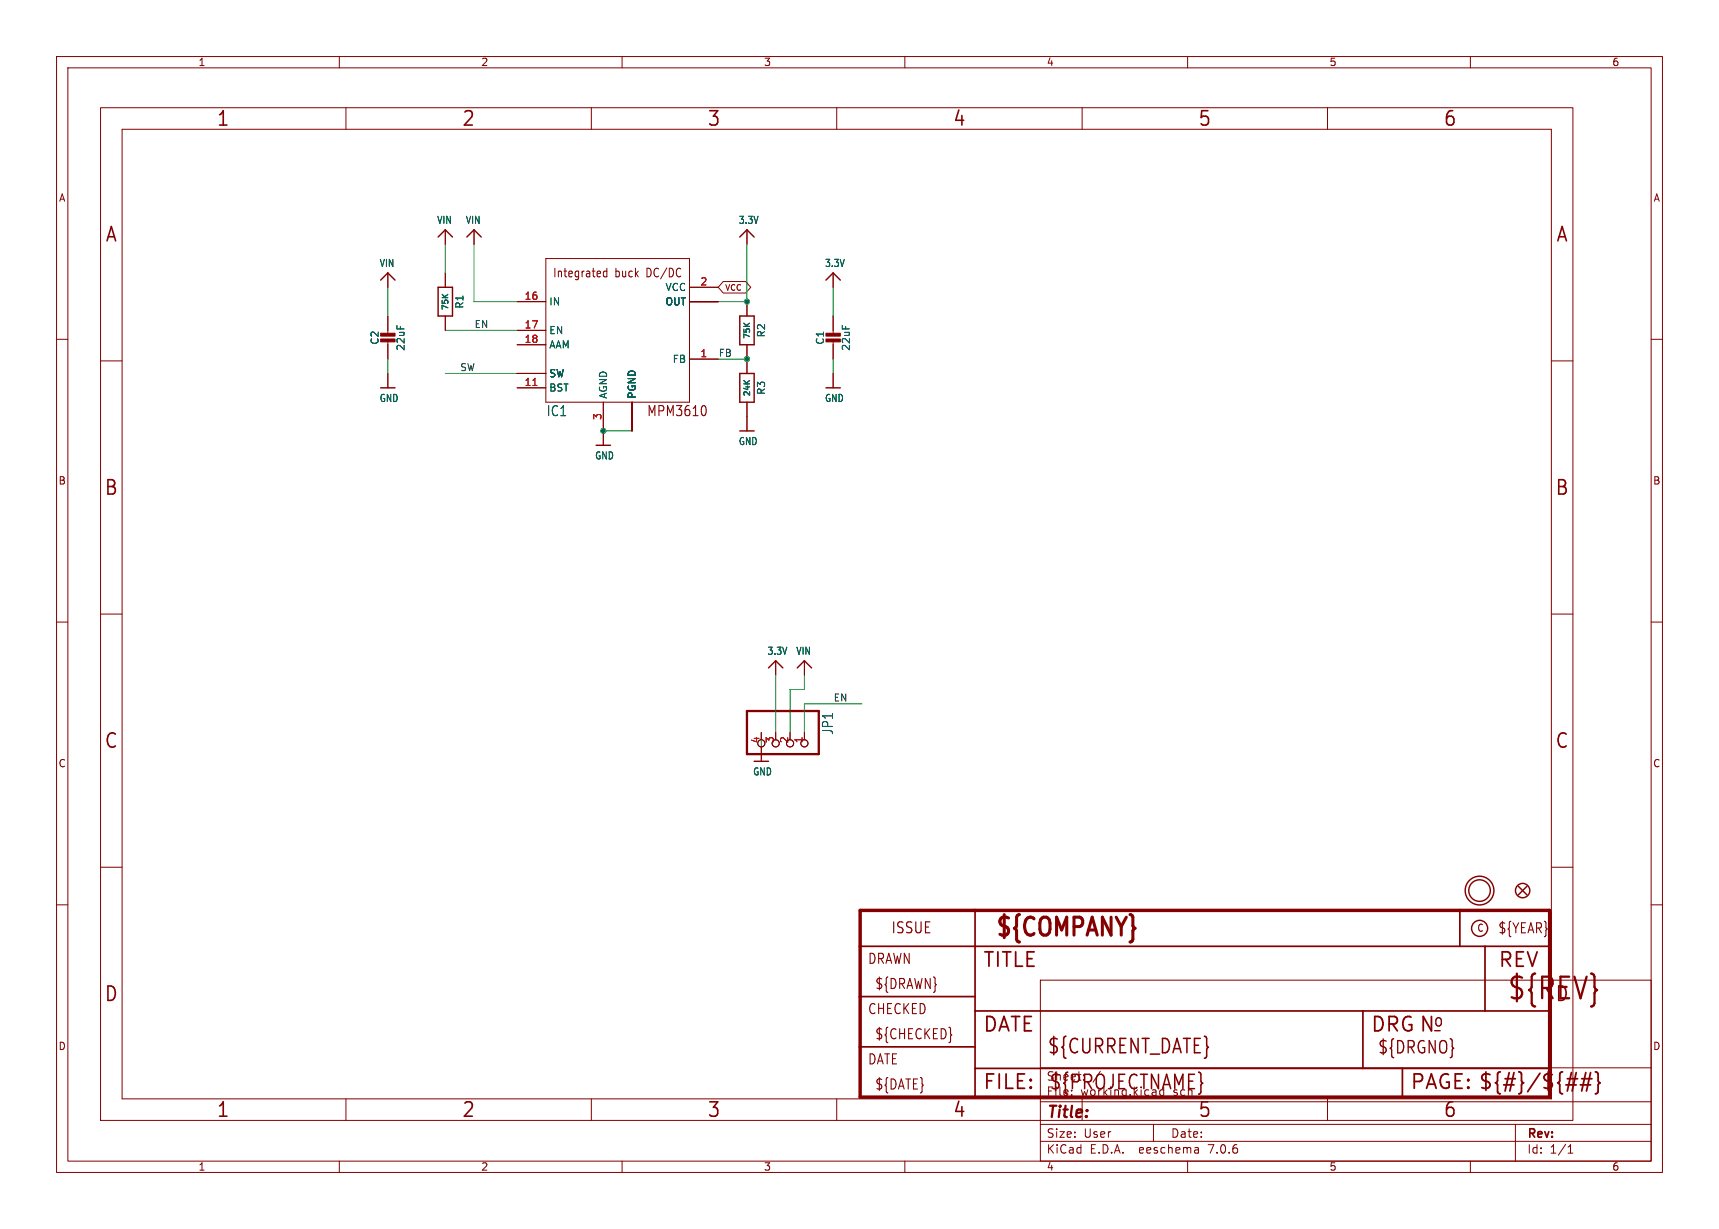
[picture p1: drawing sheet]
(kicad_sch (version 20230121) (generator eeschema)

 (paper "User" 303.962 217.322)

 (lib_symbols
  (symbol "working-eagle-import:3.3V" (power) (in_bom yes) (on_board yes)
   (property "Reference" "" (at 0 0 0) (effects (font (size 1.27 1.27)) hide))
   (property "Value" "3.3V" (at -1.524 1.016 0) (effects (font (size 1.27 1.0795)) (justify left bottom)))
   (property "Footprint" "" (at 0 0 0) (effects (font (size 1.27 1.27)) hide))
   (property "Datasheet" "" (at 0 0 0) (effects (font (size 1.27 1.27)) hide))
   (property "ki_locked" "" (at 0 0 0) (effects (font (size 1.27 1.27))))
   (symbol "3.3V_1_0"
    (polyline (pts (xy -1.27 -1.27) (xy 0 0)) (stroke (width 0.254) (type solid)) (fill (type none)))
    (polyline (pts (xy 0 0) (xy 1.27 -1.27)) (stroke (width 0.254) (type solid)) (fill (type none)))
    (pin power_in line (at 0 -2.54 90) (length 2.54) (name "3.3V" (effects (font (size 0 0)))) (number "1" (effects (font (size 0 0)))))))
  (symbol "working-eagle-import:CAP_CERAMIC0805-NOOUTLINE" (in_bom yes) (on_board yes)
   (property "Reference" "C" (at -2.29 1.25 90) (effects (font (size 1.27 1.27))))
   (property "Value" "" (at 2.3 1.25 90) (effects (font (size 1.27 1.27))))
   (property "Footprint" "working:0805-NO" (at 0 0 0) (effects (font (size 1.27 1.27)) hide))
   (property "Datasheet" "" (at 0 0 0) (effects (font (size 1.27 1.27)) hide))
   (property "ki_locked" "" (at 0 0 0) (effects (font (size 1.27 1.27))))
   (symbol "CAP_CERAMIC0805-NOOUTLINE_1_0"
    (rectangle (start -1.27 0.508) (end 1.27 1.016) (stroke (width 0) (type default)) (fill (type outline)))
    (rectangle (start -1.27 1.524) (end 1.27 2.032) (stroke (width 0) (type default)) (fill (type outline)))
    (polyline (pts (xy 0 0.762) (xy 0 0)) (stroke (width 0.1524) (type solid)) (fill (type none)))
    (polyline (pts (xy 0 2.54) (xy 0 1.778)) (stroke (width 0.1524) (type solid)) (fill (type none)))
    (pin passive line (at 0 5.08 270) (length 2.54) (name "1" (effects (font (size 0 0)))) (number "1" (effects (font (size 0 0)))))
    (pin passive line (at 0 -2.54 90) (length 2.54) (name "2" (effects (font (size 0 0)))) (number "2" (effects (font (size 0 0)))))))
  (symbol "working-eagle-import:FIDUCIAL_1MM" (in_bom yes) (on_board yes)
   (property "Reference" "FID" (at 0 0 0) (effects (font (size 1.27 1.27)) hide))
   (property "Value" "" (at 0 0 0) (effects (font (size 1.27 1.27)) hide))
   (property "Footprint" "working:FIDUCIAL_1MM" (at 0 0 0) (effects (font (size 1.27 1.27)) hide))
   (property "Datasheet" "" (at 0 0 0) (effects (font (size 1.27 1.27)) hide))
   (property "ki_locked" "" (at 0 0 0) (effects (font (size 1.27 1.27))))
   (symbol "FIDUCIAL_1MM_1_0"
    (polyline (pts (xy -0.762 0.762) (xy 0.762 -0.762)) (stroke (width 0.254) (type solid)) (fill (type none)))
    (polyline (pts (xy 0.762 0.762) (xy -0.762 -0.762)) (stroke (width 0.254) (type solid)) (fill (type none)))
    (circle (center 0 0) (radius 1.27) (stroke (width 0.254) (type solid)) (fill (type none)))))
  (symbol "working-eagle-import:FRAME_A4" (in_bom yes) (on_board yes)
   (property "Reference" "#FRAME" (at 0 0 0) (effects (font (size 1.27 1.27)) hide))
   (property "Value" "" (at 0 0 0) (effects (font (size 1.27 1.27)) hide))
   (property "Footprint" "" (at 0 0 0) (effects (font (size 1.27 1.27)) hide))
   (property "Datasheet" "" (at 0 0 0) (effects (font (size 1.27 1.27)) hide))
   (property "ki_locked" "" (at 0 0 0) (effects (font (size 1.27 1.27))))
   (symbol "FRAME_A4_1_0"
    (polyline (pts (xy 0 44.7675) (xy 3.81 44.7675)) (stroke (width 0) (type default)) (fill (type none)))
    (polyline (pts (xy 0 89.535) (xy 3.81 89.535)) (stroke (width 0) (type default)) (fill (type none)))
    (polyline (pts (xy 0 134.3025) (xy 3.81 134.3025)) (stroke (width 0) (type default)) (fill (type none)))
    (polyline (pts (xy 3.81 3.81) (xy 3.81 175.26)) (stroke (width 0) (type default)) (fill (type none)))
    (polyline (pts (xy 43.3917 0) (xy 43.3917 3.81)) (stroke (width 0) (type default)) (fill (type none)))
    (polyline (pts (xy 43.3917 175.26) (xy 43.3917 179.07)) (stroke (width 0) (type default)) (fill (type none)))
    (polyline (pts (xy 86.7833 0) (xy 86.7833 3.81)) (stroke (width 0) (type default)) (fill (type none)))
    (polyline (pts (xy 86.7833 175.26) (xy 86.7833 179.07)) (stroke (width 0) (type default)) (fill (type none)))
    (polyline (pts (xy 130.175 0) (xy 130.175 3.81)) (stroke (width 0) (type default)) (fill (type none)))
    (polyline (pts (xy 130.175 175.26) (xy 130.175 179.07)) (stroke (width 0) (type default)) (fill (type none)))
    (polyline (pts (xy 173.5667 0) (xy 173.5667 3.81)) (stroke (width 0) (type default)) (fill (type none)))
    (polyline (pts (xy 173.5667 175.26) (xy 173.5667 179.07)) (stroke (width 0) (type default)) (fill (type none)))
    (polyline (pts (xy 216.9583 0) (xy 216.9583 3.81)) (stroke (width 0) (type default)) (fill (type none)))
    (polyline (pts (xy 216.9583 175.26) (xy 216.9583 179.07)) (stroke (width 0) (type default)) (fill (type none)))
    (polyline (pts (xy 256.54 3.81) (xy 3.81 3.81)) (stroke (width 0) (type default)) (fill (type none)))
    (polyline (pts (xy 256.54 3.81) (xy 256.54 8.89)) (stroke (width 0.1016) (type solid)) (fill (type none)))
    (polyline (pts (xy 256.54 3.81) (xy 256.54 175.26)) (stroke (width 0) (type default)) (fill (type none)))
    (polyline (pts (xy 256.54 8.89) (xy 256.54 13.97)) (stroke (width 0.1016) (type solid)) (fill (type none)))
    (polyline (pts (xy 256.54 13.97) (xy 256.54 19.05)) (stroke (width 0.1016) (type solid)) (fill (type none)))
    (polyline (pts (xy 256.54 19.05) (xy 256.54 36.83)) (stroke (width 0.1016) (type solid)) (fill (type none)))
    (polyline (pts (xy 256.54 44.7675) (xy 260.35 44.7675)) (stroke (width 0) (type default)) (fill (type none)))
    (polyline (pts (xy 256.54 89.535) (xy 260.35 89.535)) (stroke (width 0) (type default)) (fill (type none)))
    (polyline (pts (xy 256.54 134.3025) (xy 260.35 134.3025)) (stroke (width 0) (type default)) (fill (type none)))
    (polyline (pts (xy 256.54 175.26) (xy 3.81 175.26)) (stroke (width 0) (type default)) (fill (type none)))
    (polyline (pts (xy 0 0) (xy 260.35 0) (xy 260.35 179.07) (xy 0 179.07) (xy 0 0)) (stroke (width 0) (type default)) (fill (type none)))
    (text "1" (at 21.6958 1.905 0) (effects (font (size 2.54 2.286))))
    (text "1" (at 21.6958 177.165 0) (effects (font (size 2.54 2.286))))
    (text "2" (at 65.0875 1.905 0) (effects (font (size 2.54 2.286))))
    (text "2" (at 65.0875 177.165 0) (effects (font (size 2.54 2.286))))
    (text "3" (at 108.4792 1.905 0) (effects (font (size 2.54 2.286))))
    (text "3" (at 108.4792 177.165 0) (effects (font (size 2.54 2.286))))
    (text "4" (at 151.8708 1.905 0) (effects (font (size 2.54 2.286))))
    (text "4" (at 151.8708 177.165 0) (effects (font (size 2.54 2.286))))
    (text "5" (at 195.2625 1.905 0) (effects (font (size 2.54 2.286))))
    (text "5" (at 195.2625 177.165 0) (effects (font (size 2.54 2.286))))
    (text "6" (at 238.6542 1.905 0) (effects (font (size 2.54 2.286))))
    (text "6" (at 238.6542 177.165 0) (effects (font (size 2.54 2.286))))
    (text "A" (at 1.905 156.6863 0) (effects (font (size 2.54 2.286))))
    (text "A" (at 258.445 156.6863 0) (effects (font (size 2.54 2.286))))
    (text "B" (at 1.905 111.9188 0) (effects (font (size 2.54 2.286))))
    (text "B" (at 258.445 111.9188 0) (effects (font (size 2.54 2.286))))
    (text "C" (at 1.905 67.1513 0) (effects (font (size 2.54 2.286))))
    (text "C" (at 258.445 67.1513 0) (effects (font (size 2.54 2.286))))
    (text "D" (at 1.905 22.3838 0) (effects (font (size 2.54 2.286))))
    (text "D" (at 258.445 22.3838 0) (effects (font (size 2.54 2.286)))))
   (symbol "FRAME_A4_2_0"
    (polyline (pts (xy -0.3048 1.5748) (xy 20.0152 1.5748)) (stroke (width 0.6096) (type solid)) (fill (type none)))
    (polyline (pts (xy -0.3048 10.4648) (xy -0.3048 1.5748)) (stroke (width 0.6096) (type solid)) (fill (type none)))
    (polyline (pts (xy -0.3048 10.4648) (xy 20.0152 10.4648)) (stroke (width 0.3048) (type solid)) (fill (type none)))
    (polyline (pts (xy -0.3048 19.3548) (xy -0.3048 10.4648)) (stroke (width 0.6096) (type solid)) (fill (type none)))
    (polyline (pts (xy -0.3048 19.3548) (xy 20.0152 19.3548)) (stroke (width 0.3048) (type solid)) (fill (type none)))
    (polyline (pts (xy -0.3048 28.2448) (xy -0.3048 19.3548)) (stroke (width 0.6096) (type solid)) (fill (type none)))
    (polyline (pts (xy -0.3048 28.2448) (xy 20.0152 28.2448)) (stroke (width 0.3048) (type solid)) (fill (type none)))
    (polyline (pts (xy -0.3048 34.5948) (xy -0.3048 28.2448)) (stroke (width 0.6096) (type solid)) (fill (type none)))
    (polyline (pts (xy 20.0152 1.5748) (xy 20.0152 6.6548)) (stroke (width 0.3048) (type solid)) (fill (type none)))
    (polyline (pts (xy 20.0152 1.5748) (xy 95.5802 1.5748)) (stroke (width 0.6096) (type solid)) (fill (type none)))
    (polyline (pts (xy 20.0152 6.6548) (xy 20.0152 10.4648)) (stroke (width 0.3048) (type solid)) (fill (type none)))
    (polyline (pts (xy 20.0152 6.6548) (xy 88.5952 6.6548)) (stroke (width 0.3048) (type solid)) (fill (type none)))
    (polyline (pts (xy 20.0152 10.4648) (xy 20.0152 16.8148)) (stroke (width 0.3048) (type solid)) (fill (type none)))
    (polyline (pts (xy 20.0152 16.8148) (xy 20.0152 19.3548)) (stroke (width 0.3048) (type solid)) (fill (type none)))
    (polyline (pts (xy 20.0152 19.3548) (xy 20.0152 28.2448)) (stroke (width 0.3048) (type solid)) (fill (type none)))
    (polyline (pts (xy 20.0152 28.2448) (xy 20.0152 34.5948)) (stroke (width 0.3048) (type solid)) (fill (type none)))
    (polyline (pts (xy 20.0152 28.2448) (xy 105.7402 28.2448)) (stroke (width 0.3048) (type solid)) (fill (type none)))
    (polyline (pts (xy 20.0152 34.5948) (xy -0.3048 34.5948)) (stroke (width 0.6096) (type solid)) (fill (type none)))
    (polyline (pts (xy 88.5952 6.6548) (xy 95.5802 6.6548)) (stroke (width 0.3048) (type solid)) (fill (type none)))
    (polyline (pts (xy 88.5952 16.8148) (xy 20.0152 16.8148)) (stroke (width 0.3048) (type solid)) (fill (type none)))
    (polyline (pts (xy 88.5952 16.8148) (xy 88.5952 6.6548)) (stroke (width 0.3048) (type solid)) (fill (type none)))
    (polyline (pts (xy 95.5802 1.5748) (xy 121.6152 1.5748)) (stroke (width 0.6096) (type solid)) (fill (type none)))
    (polyline (pts (xy 95.5802 6.6548) (xy 95.5802 1.5748)) (stroke (width 0.3048) (type solid)) (fill (type none)))
    (polyline (pts (xy 95.5802 6.6548) (xy 121.6152 6.6548)) (stroke (width 0.3048) (type solid)) (fill (type none)))
    (polyline (pts (xy 101.2952 13.3223) (xy 102.2477 13.3223)) (stroke (width 0.254) (type solid)) (fill (type none)))
    (polyline (pts (xy 105.7402 28.2448) (xy 105.7402 34.5948)) (stroke (width 0.3048) (type solid)) (fill (type none)))
    (polyline (pts (xy 105.7402 28.2448) (xy 110.1852 28.2448)) (stroke (width 0.3048) (type solid)) (fill (type none)))
    (polyline (pts (xy 105.7402 34.5948) (xy 20.0152 34.5948)) (stroke (width 0.6096) (type solid)) (fill (type none)))
    (polyline (pts (xy 110.1852 16.8148) (xy 88.5952 16.8148)) (stroke (width 0.3048) (type solid)) (fill (type none)))
    (polyline (pts (xy 110.1852 28.2448) (xy 110.1852 16.8148)) (stroke (width 0.3048) (type solid)) (fill (type none)))
    (polyline (pts (xy 110.1852 28.2448) (xy 121.6152 28.2448)) (stroke (width 0.3048) (type solid)) (fill (type none)))
    (polyline (pts (xy 121.6152 6.6548) (xy 121.6152 1.5748)) (stroke (width 0.6096) (type solid)) (fill (type none)))
    (polyline (pts (xy 121.6152 16.8148) (xy 110.1852 16.8148)) (stroke (width 0.3048) (type solid)) (fill (type none)))
    (polyline (pts (xy 121.6152 16.8148) (xy 121.6152 6.6548)) (stroke (width 0.6096) (type solid)) (fill (type none)))
    (polyline (pts (xy 121.6152 28.2448) (xy 121.6152 16.8148)) (stroke (width 0.6096) (type solid)) (fill (type none)))
    (polyline (pts (xy 121.6152 34.5948) (xy 105.7402 34.5948)) (stroke (width 0.6096) (type solid)) (fill (type none)))
    (polyline (pts (xy 121.6152 34.5948) (xy 121.6152 28.2448)) (stroke (width 0.6096) (type solid)) (fill (type none)))
    (circle (center 109.2327 31.4198) (radius 1.4199) (stroke (width 0.254) (type solid)) (fill (type none)))
    (text "${#}/${##}" (at 108.9152 2.8448 0) (effects (font (size 2.54 2.54)) (justify left bottom)))
    (text "${CHECKED}" (at 2.2352 11.7348 0) (effects (font (size 1.778 1.5113)) (justify left bottom)))
    (text "${COMPANY}" (at 23.349 29.6735 0) (effects (font (size 3.175 2.6987) (thickness 0.5397) bold) (justify left bottom)))
    (text "${CURRENT_DATE}" (at 32.7152 9.1948 0) (effects (font (size 2.54 2.159)) (justify left bottom)))
    (text "${DATE}" (at 2.2352 2.8448 0) (effects (font (size 1.778 1.5113)) (justify left bottom)))
    (text "${DRAWN}" (at 2.2352 20.6248 0) (effects (font (size 1.778 1.5113)) (justify left bottom)))
    (text "${DRGNO}" (at 91.1352 9.1948 0) (effects (font (size 2.1844 1.8567)) (justify left bottom)))
    (text "${PROJECTNAME}" (at 33.0327 2.8448 0) (effects (font (size 2.54 2.159)) (justify left bottom)))
    (text "${REV}" (at 113.9952 18.7198 0) (effects (font (size 3.81 3.2385)) (justify left bottom)))
    (text "${YEAR}" (at 112.4077 30.4673 0) (effects (font (size 1.778 1.5113)) (justify left bottom)))
    (text "C" (at 108.7564 30.7848 0) (effects (font (size 1.27 1.0795)) (justify left bottom)))
    (text "CHECKED" (at 0.9652 16.1798 0) (effects (font (size 1.778 1.5113)) (justify left bottom)))
    (text "DATE" (at 0.9652 7.2898 0) (effects (font (size 1.778 1.5113)) (justify left bottom)))
    (text "DATE" (at 21.2852 13.0048 0) (effects (font (size 2.54 2.54)) (justify left bottom)))
    (text "DRAWN" (at 0.9652 25.0698 0) (effects (font (size 1.778 1.5113)) (justify left bottom)))
    (text "DRG" (at 89.8652 13.0048 0) (effects (font (size 2.54 2.54)) (justify left bottom)))
    (text "FILE:" (at 21.2852 2.8448 0) (effects (font (size 2.54 2.54)) (justify left bottom)))
    (text "ISSUE" (at 5.0927 30.4673 0) (effects (font (size 1.9304 1.6408)) (justify left bottom)))
    (text "N" (at 98.4377 13.0048 0) (effects (font (size 2.54 2.54)) (justify left bottom)))
    (text "o" (at 100.9777 13.9573 0) (effects (font (size 2.1844 1.8567)) (justify left bottom)))
    (text "PAGE:" (at 96.8502 2.8448 0) (effects (font (size 2.54 2.54)) (justify left bottom)))
    (text "REV" (at 112.4077 24.4348 0) (effects (font (size 2.54 2.54)) (justify left bottom)))
    (text "TITLE" (at 21.2852 24.4348 0) (effects (font (size 2.54 2.54)) (justify left bottom)))))
  (symbol "working-eagle-import:GND" (power) (in_bom yes) (on_board yes)
   (property "Reference" "" (at 0 0 0) (effects (font (size 1.27 1.27)) hide))
   (property "Value" "GND" (at -1.524 -2.54 0) (effects (font (size 1.27 1.0795)) (justify left bottom)))
   (property "Footprint" "" (at 0 0 0) (effects (font (size 1.27 1.27)) hide))
   (property "Datasheet" "" (at 0 0 0) (effects (font (size 1.27 1.27)) hide))
   (property "ki_locked" "" (at 0 0 0) (effects (font (size 1.27 1.27))))
   (symbol "GND_1_0"
    (polyline (pts (xy -1.27 0) (xy 1.27 0)) (stroke (width 0.254) (type solid)) (fill (type none)))
    (pin power_in line (at 0 2.54 270) (length 2.54) (name "GND" (effects (font (size 0 0)))) (number "1" (effects (font (size 0 0)))))))
  (symbol "working-eagle-import:HEADER-1X4ROUND" (in_bom yes) (on_board yes)
   (property "Reference" "JP" (at -6.35 8.255 0) (effects (font (size 1.778 1.5113)) (justify left bottom)))
   (property "Value" "" (at -6.35 -7.62 0) (effects (font (size 1.778 1.5113)) (justify left bottom)))
   (property "Footprint" "working:1X04_ROUND" (at 0 0 0) (effects (font (size 1.27 1.27)) hide))
   (property "Datasheet" "" (at 0 0 0) (effects (font (size 1.27 1.27)) hide))
   (property "ki_locked" "" (at 0 0 0) (effects (font (size 1.27 1.27))))
   (symbol "HEADER-1X4ROUND_1_0"
    (polyline (pts (xy -6.35 -5.08) (xy 1.27 -5.08)) (stroke (width 0.4064) (type solid)) (fill (type none)))
    (polyline (pts (xy -6.35 7.62) (xy -6.35 -5.08)) (stroke (width 0.4064) (type solid)) (fill (type none)))
    (polyline (pts (xy 1.27 -5.08) (xy 1.27 7.62)) (stroke (width 0.4064) (type solid)) (fill (type none)))
    (polyline (pts (xy 1.27 7.62) (xy -6.35 7.62)) (stroke (width 0.4064) (type solid)) (fill (type none)))
    (pin passive inverted (at -2.54 5.08 0) (length 2.54) (name "1" (effects (font (size 0 0)))) (number "1" (effects (font (size 1.27 1.27)))))
    (pin passive inverted (at -2.54 2.54 0) (length 2.54) (name "2" (effects (font (size 0 0)))) (number "2" (effects (font (size 1.27 1.27)))))
    (pin passive inverted (at -2.54 0 0) (length 2.54) (name "3" (effects (font (size 0 0)))) (number "3" (effects (font (size 1.27 1.27)))))
    (pin passive inverted (at -2.54 -2.54 0) (length 2.54) (name "4" (effects (font (size 0 0)))) (number "4" (effects (font (size 1.27 1.27)))))))
  (symbol "working-eagle-import:MOUNTINGHOLE2.5" (in_bom yes) (on_board yes)
   (property "Reference" "" (at 0 0 0) (effects (font (size 1.27 1.27)) hide))
   (property "Value" "" (at 0 0 0) (effects (font (size 1.27 1.27)) hide))
   (property "Footprint" "working:MOUNTINGHOLE_2.5_PLATED" (at 0 0 0) (effects (font (size 1.27 1.27)) hide))
   (property "Datasheet" "" (at 0 0 0) (effects (font (size 1.27 1.27)) hide))
   (property "ki_locked" "" (at 0 0 0) (effects (font (size 1.27 1.27))))
   (symbol "MOUNTINGHOLE2.5_1_0"
    (circle (center 0 0) (radius 1.905) (stroke (width 0.254) (type solid)) (fill (type none)))
    (circle (center 0 0) (radius 2.54) (stroke (width 0.254) (type solid)) (fill (type none)))))
  (symbol "working-eagle-import:MPM3610" (in_bom yes) (on_board yes)
   (property "Reference" "IC" (at -12.7 -15.24 0) (effects (font (size 1.778 1.5113)) (justify left bottom)))
   (property "Value" "" (at 0 0 0) (effects (font (size 1.27 1.27)) hide))
   (property "Footprint" "working:MPM3610" (at 0 0 0) (effects (font (size 1.27 1.27)) hide))
   (property "Datasheet" "" (at 0 0 0) (effects (font (size 1.27 1.27)) hide))
   (property "ki_locked" "" (at 0 0 0) (effects (font (size 1.27 1.27))))
   (symbol "MPM3610_1_0"
    (polyline (pts (xy -12.7 -12.7) (xy 12.7 -12.7)) (stroke (width 0.1524) (type solid)) (fill (type none)))
    (polyline (pts (xy -12.7 12.7) (xy -12.7 -12.7)) (stroke (width 0.1524) (type solid)) (fill (type none)))
    (polyline (pts (xy 12.7 -12.7) (xy 12.7 12.7)) (stroke (width 0.1524) (type solid)) (fill (type none)))
    (polyline (pts (xy 12.7 12.7) (xy -12.7 12.7)) (stroke (width 0.1524) (type solid)) (fill (type none)))
    (text "Integrated buck DC/DC" (at 0 10.16 0) (effects (font (size 1.524 1.2954))))
    (text "MPM3610" (at 5.08 -15.24 0) (effects (font (size 1.778 1.5113)) (justify left bottom)))
    (pin input line (at 17.78 -5.08 180) (length 5.08) (name "FB" (effects (font (size 1.27 1.27)))) (number "1" (effects (font (size 1.27 1.27)))))
    (pin passive line (at -17.78 -10.16 0) (length 5.08) (name "BST" (effects (font (size 1.27 1.27)))) (number "11" (effects (font (size 1.27 1.27)))))
    (pin power_in line (at 2.54 -17.78 90) (length 5.08) (name "PGND" (effects (font (size 1.27 1.27)))) (number "12" (effects (font (size 0 0)))))
    (pin power_in line (at 2.54 -17.78 90) (length 5.08) (name "PGND" (effects (font (size 1.27 1.27)))) (number "13" (effects (font (size 0 0)))))
    (pin power_in line (at 2.54 -17.78 90) (length 5.08) (name "PGND" (effects (font (size 1.27 1.27)))) (number "14" (effects (font (size 0 0)))))
    (pin power_in line (at -17.78 5.08 0) (length 5.08) (name "IN" (effects (font (size 1.27 1.27)))) (number "16" (effects (font (size 1.27 1.27)))))
    (pin input line (at -17.78 0 0) (length 5.08) (name "EN" (effects (font (size 1.27 1.27)))) (number "17" (effects (font (size 1.27 1.27)))))
    (pin input line (at -17.78 -2.54 0) (length 5.08) (name "AAM" (effects (font (size 1.27 1.27)))) (number "18" (effects (font (size 1.27 1.27)))))
    (pin power_in line (at 17.78 7.62 180) (length 5.08) (name "VCC" (effects (font (size 1.27 1.27)))) (number "2" (effects (font (size 1.27 1.27)))))
    (pin power_in line (at -2.54 -17.78 90) (length 5.08) (name "AGND" (effects (font (size 1.27 1.27)))) (number "3" (effects (font (size 1.27 1.27)))))
    (pin passive line (at -17.78 -7.62 0) (length 5.08) (name "SW" (effects (font (size 1.27 1.27)))) (number "4" (effects (font (size 0 0)))))
    (pin passive line (at -17.78 -7.62 0) (length 5.08) (name "SW" (effects (font (size 1.27 1.27)))) (number "5" (effects (font (size 0 0)))))
    (pin passive line (at -17.78 -7.62 0) (length 5.08) (name "SW" (effects (font (size 1.27 1.27)))) (number "6" (effects (font (size 0 0)))))
    (pin power_in line (at 17.78 5.08 180) (length 5.08) (name "OUT" (effects (font (size 1.27 1.27)))) (number "7" (effects (font (size 0 0)))))
    (pin power_in line (at 17.78 5.08 180) (length 5.08) (name "OUT" (effects (font (size 1.27 1.27)))) (number "8" (effects (font (size 0 0)))))
    (pin power_in line (at 17.78 5.08 180) (length 5.08) (name "OUT" (effects (font (size 1.27 1.27)))) (number "9" (effects (font (size 0 0)))))))
  (symbol "working-eagle-import:RESISTOR_0603_NOOUT" (in_bom yes) (on_board yes)
   (property "Reference" "R" (at 0 2.54 0) (effects (font (size 1.27 1.27))))
   (property "Value" "" (at 0 0 0) (effects (font (size 1.016 1.016) bold)))
   (property "Footprint" "working:0603-NO" (at 0 0 0) (effects (font (size 1.27 1.27)) hide))
   (property "Datasheet" "" (at 0 0 0) (effects (font (size 1.27 1.27)) hide))
   (property "ki_locked" "" (at 0 0 0) (effects (font (size 1.27 1.27))))
   (symbol "RESISTOR_0603_NOOUT_1_0"
    (polyline (pts (xy -2.54 -1.27) (xy -2.54 1.27)) (stroke (width 0.254) (type solid)) (fill (type none)))
    (polyline (pts (xy -2.54 1.27) (xy 2.54 1.27)) (stroke (width 0.254) (type solid)) (fill (type none)))
    (polyline (pts (xy 2.54 -1.27) (xy -2.54 -1.27)) (stroke (width 0.254) (type solid)) (fill (type none)))
    (polyline (pts (xy 2.54 1.27) (xy 2.54 -1.27)) (stroke (width 0.254) (type solid)) (fill (type none)))
    (pin passive line (at -5.08 0 0) (length 2.54) (name "1" (effects (font (size 0 0)))) (number "1" (effects (font (size 0 0)))))
    (pin passive line (at 5.08 0 180) (length 2.54) (name "2" (effects (font (size 0 0)))) (number "2" (effects (font (size 0 0)))))))
  (symbol "working-eagle-import:VIN" (power) (in_bom yes) (on_board yes)
   (property "Reference" "" (at 0 0 0) (effects (font (size 1.27 1.27)) hide))
   (property "Value" "VIN" (at -1.524 1.016 0) (effects (font (size 1.27 1.0795)) (justify left bottom)))
   (property "Footprint" "" (at 0 0 0) (effects (font (size 1.27 1.27)) hide))
   (property "Datasheet" "" (at 0 0 0) (effects (font (size 1.27 1.27)) hide))
   (property "ki_locked" "" (at 0 0 0) (effects (font (size 1.27 1.27))))
   (symbol "VIN_1_0"
    (polyline (pts (xy -1.27 -1.27) (xy 0 0)) (stroke (width 0.254) (type solid)) (fill (type none)))
    (polyline (pts (xy 0 0) (xy 1.27 -1.27)) (stroke (width 0.254) (type solid)) (fill (type none)))
    (pin power_in line (at 0 -2.54 90) (length 2.54) (name "VIN" (effects (font (size 0 0)))) (number "1" (effects (font (size 0 0))))))))

 (junction (at 132.08 63.5) (diameter 0) (color 0 0 0 0))
 (junction (at 106.68 76.2) (diameter 0) (color 0 0 0 0))
 (junction (at 132.08 53.34) (diameter 0) (color 0 0 0 0))

 (wire (pts (xy 111.76 76.2) (xy 106.68 76.2)) (stroke (width 0.1524) (type solid)))
 (wire (pts (xy 139.7 121.92) (xy 142.24 121.92)) (stroke (width 0.1524) (type solid)))
 (wire (pts (xy 91.44 66.04) (xy 78.74 66.04)) (stroke (width 0.1524) (type solid)))
 (wire (pts (xy 142.24 129.54) (xy 142.24 124.46)) (stroke (width 0.1524) (type solid)))
 (wire (pts (xy 132.08 53.34) (xy 127 53.34)) (stroke (width 0.1524) (type solid)))
 (wire (pts (xy 147.32 63.5) (xy 147.32 66.04)) (stroke (width 0.1524) (type solid)))
 (wire (pts (xy 83.82 43.18) (xy 83.82 53.34)) (stroke (width 0.1524) (type solid)))
 (wire (pts (xy 78.74 48.26) (xy 78.74 43.18)) (stroke (width 0.1524) (type solid)))
 (wire (pts (xy 142.24 121.92) (xy 142.24 119.38)) (stroke (width 0.1524) (type solid)))
 (wire (pts (xy 127 63.5) (xy 132.08 63.5)) (stroke (width 0.1524) (type solid)))
 (wire (pts (xy 68.58 50.8) (xy 68.58 55.88)) (stroke (width 0.1524) (type solid)))
 (wire (pts (xy 152.4 124.46) (xy 142.24 124.46)) (stroke (width 0.1524) (type solid)))
 (wire (pts (xy 68.58 63.5) (xy 68.58 66.04)) (stroke (width 0.1524) (type solid)))
 (wire (pts (xy 137.16 129.54) (xy 137.16 119.38)) (stroke (width 0.1524) (type solid)))
 (wire (pts (xy 147.32 55.88) (xy 147.32 50.8)) (stroke (width 0.1524) (type solid)))
 (wire (pts (xy 132.08 43.18) (xy 132.08 53.34)) (stroke (width 0.1524) (type solid)))
 (wire (pts (xy 91.44 58.42) (xy 78.74 58.42)) (stroke (width 0.1524) (type solid)))
 (wire (pts (xy 83.82 53.34) (xy 91.44 53.34)) (stroke (width 0.1524) (type solid)))
 (wire (pts (xy 139.7 129.54) (xy 139.7 121.92)) (stroke (width 0.1524) (type solid)))
 (wire (pts (xy 134.62 129.54) (xy 134.62 132.08)) (stroke (width 0.1524) (type solid)))

 (label "EN" (at 83.82 58.42 0) (fields_autoplaced) (effects (font (size 1.2446 1.2446)) (justify left bottom)))
 (label "SW" (at 81.28 66.04 0) (fields_autoplaced) (effects (font (size 1.2446 1.2446)) (justify left bottom)))
 (label "FB" (at 127 63.5 0) (fields_autoplaced) (effects (font (size 1.2446 1.2446)) (justify left bottom)))
 (label "EN" (at 147.32 124.46 0) (fields_autoplaced) (effects (font (size 1.2446 1.2446)) (justify left bottom)))

 (global_label "VCC" (shape bidirectional) (at 127 50.8 0) (fields_autoplaced) (effects (font (size 1.016 1.016)) (justify left))
  (property "Intersheetrefs" "${INTERSHEET_REFS}" (at 133.1798 50.8 0) (effects (font (size 1.27 1.27)) (justify left) hide)))

 (symbol (lib_id "working-eagle-import:GND") (at 68.58 68.58 0) (unit 1) (in_bom yes) (on_board yes) (dnp no)
  (property "Reference" "#U$3" (at 68.58 68.58 0) (effects (font (size 1.27 1.27)) hide))
  (property "Value" "GND" (at 67.056 71.12 0) (effects (font (size 1.27 1.0795)) (justify left bottom)))
  (property "Footprint" "" (at 68.58 68.58 0) (effects (font (size 1.27 1.27)) hide))
  (property "Datasheet" "" (at 68.58 68.58 0) (effects (font (size 1.27 1.27)) hide)) (pin "1"))

 (symbol (lib_id "working-eagle-import:3.3V") (at 132.08 40.64 0) (unit 1) (in_bom yes) (on_board yes) (dnp no)
  (property "Reference" "#U$15" (at 132.08 40.64 0) (effects (font (size 1.27 1.27)) hide))
  (property "Value" "3.3V" (at 130.556 39.624 0) (effects (font (size 1.27 1.0795)) (justify left bottom)))
  (property "Footprint" "" (at 132.08 40.64 0) (effects (font (size 1.27 1.27)) hide))
  (property "Datasheet" "" (at 132.08 40.64 0) (effects (font (size 1.27 1.27)) hide)) (pin "1"))

 (symbol (lib_id "working-eagle-import:CAP_CERAMIC0805-NOOUTLINE") (at 147.32 60.96 0) (unit 1) (in_bom yes) (on_board yes) (dnp no)
  (property "Reference" "C1" (at 145.03 59.71 90) (effects (font (size 1.27 1.27))))
  (property "Value" "22uF" (at 149.62 59.71 90) (effects (font (size 1.27 1.27))))
  (property "Footprint" "working:0805-NO" (at 147.32 60.96 0) (effects (font (size 1.27 1.27)) hide))
  (property "Datasheet" "" (at 147.32 60.96 0) (effects (font (size 1.27 1.27)) hide)) (pin "1") (pin "2"))

 (symbol (lib_id "working-eagle-import:FRAME_A4") (at 17.78 198.12 0) (unit 1) (in_bom yes) (on_board yes) (dnp no)
  (property "Reference" "#FRAME1" (at 17.78 198.12 0) (effects (font (size 1.27 1.27)) hide))
  (property "Value" "FRAME_A4" (at 17.78 198.12 0) (effects (font (size 1.27 1.27)) hide))
  (property "Footprint" "" (at 17.78 198.12 0) (effects (font (size 1.27 1.27)) hide))
  (property "Datasheet" "" (at 17.78 198.12 0) (effects (font (size 1.27 1.27)) hide)))

 (symbol (lib_id "working-eagle-import:VIN") (at 68.58 48.26 0) (unit 1) (in_bom yes) (on_board yes) (dnp no)
  (property "Reference" "#U$4" (at 68.58 48.26 0) (effects (font (size 1.27 1.27)) hide))
  (property "Value" "VIN" (at 67.056 47.244 0) (effects (font (size 1.27 1.0795)) (justify left bottom)))
  (property "Footprint" "" (at 68.58 48.26 0) (effects (font (size 1.27 1.27)) hide))
  (property "Datasheet" "" (at 68.58 48.26 0) (effects (font (size 1.27 1.27)) hide)) (pin "1"))

 (symbol (lib_id "working-eagle-import:GND") (at 134.62 134.62 0) (unit 1) (in_bom yes) (on_board yes) (dnp no)
  (property "Reference" "#U$8" (at 134.62 134.62 0) (effects (font (size 1.27 1.27)) hide))
  (property "Value" "GND" (at 133.096 137.16 0) (effects (font (size 1.27 1.0795)) (justify left bottom)))
  (property "Footprint" "" (at 134.62 134.62 0) (effects (font (size 1.27 1.27)) hide))
  (property "Datasheet" "" (at 134.62 134.62 0) (effects (font (size 1.27 1.27)) hide)) (pin "1"))

 (symbol (lib_id "working-eagle-import:3.3V") (at 137.16 116.84 0) (unit 1) (in_bom yes) (on_board yes) (dnp no)
  (property "Reference" "#U$7" (at 137.16 116.84 0) (effects (font (size 1.27 1.27)) hide))
  (property "Value" "3.3V" (at 135.636 115.824 0) (effects (font (size 1.27 1.0795)) (justify left bottom)))
  (property "Footprint" "" (at 137.16 116.84 0) (effects (font (size 1.27 1.27)) hide))
  (property "Datasheet" "" (at 137.16 116.84 0) (effects (font (size 1.27 1.27)) hide)) (pin "1"))

 (symbol (lib_id "working-eagle-import:FRAME_A4") (at 152.4 195.58 0) (unit 2) (in_bom yes) (on_board yes) (dnp no)
  (property "Reference" "#FRAME1" (at 152.4 195.58 0) (effects (font (size 1.27 1.27)) hide))
  (property "Value" "FRAME_A4" (at 152.4 195.58 0) (effects (font (size 1.27 1.27)) hide))
  (property "Footprint" "" (at 152.4 195.58 0) (effects (font (size 1.27 1.27)) hide))
  (property "Datasheet" "" (at 152.4 195.58 0) (effects (font (size 1.27 1.27)) hide)))

 (symbol (lib_id "working-eagle-import:RESISTOR_0603_NOOUT") (at 78.74 53.34 270) (unit 1) (in_bom yes) (on_board yes) (dnp no)
  (property "Reference" "R1" (at 81.28 53.34 0) (effects (font (size 1.27 1.27))))
  (property "Value" "75K" (at 78.74 53.34 0) (effects (font (size 1.016 1.016) bold)))
  (property "Footprint" "working:0603-NO" (at 78.74 53.34 0) (effects (font (size 1.27 1.27)) hide))
  (property "Datasheet" "" (at 78.74 53.34 0) (effects (font (size 1.27 1.27)) hide)) (pin "1") (pin "2"))

 (symbol (lib_id "working-eagle-import:3.3V") (at 147.32 48.26 0) (unit 1) (in_bom yes) (on_board yes) (dnp no)
  (property "Reference" "#U$2" (at 147.32 48.26 0) (effects (font (size 1.27 1.27)) hide))
  (property "Value" "3.3V" (at 145.796 47.244 0) (effects (font (size 1.27 1.0795)) (justify left bottom)))
  (property "Footprint" "" (at 147.32 48.26 0) (effects (font (size 1.27 1.27)) hide))
  (property "Datasheet" "" (at 147.32 48.26 0) (effects (font (size 1.27 1.27)) hide)) (pin "1"))

 (symbol (lib_id "working-eagle-import:CAP_CERAMIC0805-NOOUTLINE") (at 68.58 60.96 0) (unit 1) (in_bom yes) (on_board yes) (dnp no)
  (property "Reference" "C2" (at 66.29 59.71 90) (effects (font (size 1.27 1.27))))
  (property "Value" "22uF" (at 70.88 59.71 90) (effects (font (size 1.27 1.27))))
  (property "Footprint" "working:0805-NO" (at 68.58 60.96 0) (effects (font (size 1.27 1.27)) hide))
  (property "Datasheet" "" (at 68.58 60.96 0) (effects (font (size 1.27 1.27)) hide)) (pin "1") (pin "2"))

 (symbol (lib_id "working-eagle-import:VIN") (at 142.24 116.84 0) (unit 1) (in_bom yes) (on_board yes) (dnp no)
  (property "Reference" "#U$6" (at 142.24 116.84 0) (effects (font (size 1.27 1.27)) hide))
  (property "Value" "VIN" (at 140.716 115.824 0) (effects (font (size 1.27 1.0795)) (justify left bottom)))
  (property "Footprint" "" (at 142.24 116.84 0) (effects (font (size 1.27 1.27)) hide))
  (property "Datasheet" "" (at 142.24 116.84 0) (effects (font (size 1.27 1.27)) hide)) (pin "1"))

 (symbol (lib_id "working-eagle-import:VIN") (at 83.82 40.64 0) (unit 1) (in_bom yes) (on_board yes) (dnp no)
  (property "Reference" "#U$14" (at 83.82 40.64 0) (effects (font (size 1.27 1.27)) hide))
  (property "Value" "VIN" (at 82.296 39.624 0) (effects (font (size 1.27 1.0795)) (justify left bottom)))
  (property "Footprint" "" (at 83.82 40.64 0) (effects (font (size 1.27 1.27)) hide))
  (property "Datasheet" "" (at 83.82 40.64 0) (effects (font (size 1.27 1.27)) hide)) (pin "1"))

 (symbol (lib_id "working-eagle-import:GND") (at 132.08 76.2 0) (unit 1) (in_bom yes) (on_board yes) (dnp no)
  (property "Reference" "#U$5" (at 132.08 76.2 0) (effects (font (size 1.27 1.27)) hide))
  (property "Value" "GND" (at 130.556 78.74 0) (effects (font (size 1.27 1.0795)) (justify left bottom)))
  (property "Footprint" "" (at 132.08 76.2 0) (effects (font (size 1.27 1.27)) hide))
  (property "Datasheet" "" (at 132.08 76.2 0) (effects (font (size 1.27 1.27)) hide)) (pin "1"))

 (symbol (lib_id "working-eagle-import:RESISTOR_0603_NOOUT") (at 132.08 58.42 270) (unit 1) (in_bom yes) (on_board yes) (dnp no)
  (property "Reference" "R2" (at 134.62 58.42 0) (effects (font (size 1.27 1.27))))
  (property "Value" "75K" (at 132.08 58.42 0) (effects (font (size 1.016 1.016) bold)))
  (property "Footprint" "working:0603-NO" (at 132.08 58.42 0) (effects (font (size 1.27 1.27)) hide))
  (property "Datasheet" "" (at 132.08 58.42 0) (effects (font (size 1.27 1.27)) hide)) (pin "1") (pin "2"))

 (symbol (lib_id "working-eagle-import:MOUNTINGHOLE2.5") (at 261.62 157.48 0) (unit 1) (in_bom yes) (on_board yes) (dnp no)
  (property "Reference" "U$9" (at 261.62 157.48 0) (effects (font (size 1.27 1.27)) hide))
  (property "Value" "MOUNTINGHOLE2.5" (at 261.62 157.48 0) (effects (font (size 1.27 1.27)) hide))
  (property "Footprint" "working:MOUNTINGHOLE_2.5_PLATED" (at 261.62 157.48 0) (effects (font (size 1.27 1.27)) hide))
  (property "Datasheet" "" (at 261.62 157.48 0) (effects (font (size 1.27 1.27)) hide)))

 (symbol (lib_id "working-eagle-import:FIDUCIAL_1MM") (at 269.24 157.48 0) (unit 1) (in_bom yes) (on_board yes) (dnp no)
  (property "Reference" "FID1" (at 269.24 157.48 0) (effects (font (size 1.27 1.27)) hide))
  (property "Value" "FIDUCIAL_1MM" (at 269.24 157.48 0) (effects (font (size 1.27 1.27)) hide))
  (property "Footprint" "working:FIDUCIAL_1MM" (at 269.24 157.48 0) (effects (font (size 1.27 1.27)) hide))
  (property "Datasheet" "" (at 269.24 157.48 0) (effects (font (size 1.27 1.27)) hide)))

 (symbol (lib_id "working-eagle-import:GND") (at 106.68 78.74 0) (unit 1) (in_bom yes) (on_board yes) (dnp no)
  (property "Reference" "#U$13" (at 106.68 78.74 0) (effects (font (size 1.27 1.27)) hide))
  (property "Value" "GND" (at 105.156 81.28 0) (effects (font (size 1.27 1.0795)) (justify left bottom)))
  (property "Footprint" "" (at 106.68 78.74 0) (effects (font (size 1.27 1.27)) hide))
  (property "Datasheet" "" (at 106.68 78.74 0) (effects (font (size 1.27 1.27)) hide)) (pin "1"))

 (symbol (lib_id "working-eagle-import:VIN") (at 78.74 40.64 0) (unit 1) (in_bom yes) (on_board yes) (dnp no)
  (property "Reference" "#U$12" (at 78.74 40.64 0) (effects (font (size 1.27 1.27)) hide))
  (property "Value" "VIN" (at 77.216 39.624 0) (effects (font (size 1.27 1.0795)) (justify left bottom)))
  (property "Footprint" "" (at 78.74 40.64 0) (effects (font (size 1.27 1.27)) hide))
  (property "Datasheet" "" (at 78.74 40.64 0) (effects (font (size 1.27 1.27)) hide)) (pin "1"))

 (symbol (lib_id "working-eagle-import:RESISTOR_0603_NOOUT") (at 132.08 68.58 270) (unit 1) (in_bom yes) (on_board yes) (dnp no)
  (property "Reference" "R3" (at 134.62 68.58 0) (effects (font (size 1.27 1.27))))
  (property "Value" "24K" (at 132.08 68.58 0) (effects (font (size 1.016 1.016) bold)))
  (property "Footprint" "working:0603-NO" (at 132.08 68.58 0) (effects (font (size 1.27 1.27)) hide))
  (property "Datasheet" "" (at 132.08 68.58 0) (effects (font (size 1.27 1.27)) hide)) (pin "1") (pin "2"))

 (symbol (lib_id "working-eagle-import:MPM3610") (at 109.22 58.42 0) (unit 1) (in_bom yes) (on_board yes) (dnp no)
  (property "Reference" "IC1" (at 96.52 73.66 0) (effects (font (size 1.778 1.5113)) (justify left bottom)))
  (property "Value" "MPM3610" (at 109.22 58.42 0) (effects (font (size 1.27 1.27)) hide))
  (property "Footprint" "working:MPM3610" (at 109.22 58.42 0) (effects (font (size 1.27 1.27)) hide))
  (property "Datasheet" "" (at 109.22 58.42 0) (effects (font (size 1.27 1.27)) hide)) (pin "1") (pin "11") (pin "12") (pin "13") (pin "14") (pin "16") (pin "17") (pin "18") (pin "2") (pin "3") (pin "4") (pin "5") (pin "6") (pin "7") (pin "8") (pin "9"))

 (symbol (lib_id "working-eagle-import:HEADER-1X4ROUND") (at 137.16 132.08 270) (unit 1) (in_bom yes) (on_board yes) (dnp no)
  (property "Reference" "JP1" (at 145.415 125.73 0) (effects (font (size 1.778 1.5113)) (justify left bottom)))
  (property "Value" "HEADER-1X4ROUND" (at 129.54 125.73 0) (effects (font (size 1.778 1.5113)) (justify left bottom) hide))
  (property "Footprint" "working:1X04_ROUND" (at 137.16 132.08 0) (effects (font (size 1.27 1.27)) hide))
  (property "Datasheet" "" (at 137.16 132.08 0) (effects (font (size 1.27 1.27)) hide)) (pin "1") (pin "2") (pin "3") (pin "4"))

 (symbol (lib_id "working-eagle-import:GND") (at 147.32 68.58 0) (unit 1) (in_bom yes) (on_board yes) (dnp no)
  (property "Reference" "#U$1" (at 147.32 68.58 0) (effects (font (size 1.27 1.27)) hide))
  (property "Value" "GND" (at 145.796 71.12 0) (effects (font (size 1.27 1.0795)) (justify left bottom)))
  (property "Footprint" "" (at 147.32 68.58 0) (effects (font (size 1.27 1.27)) hide))
  (property "Datasheet" "" (at 147.32 68.58 0) (effects (font (size 1.27 1.27)) hide)) (pin "1"))

 (sheet_instances (path "" (page "1"))))
